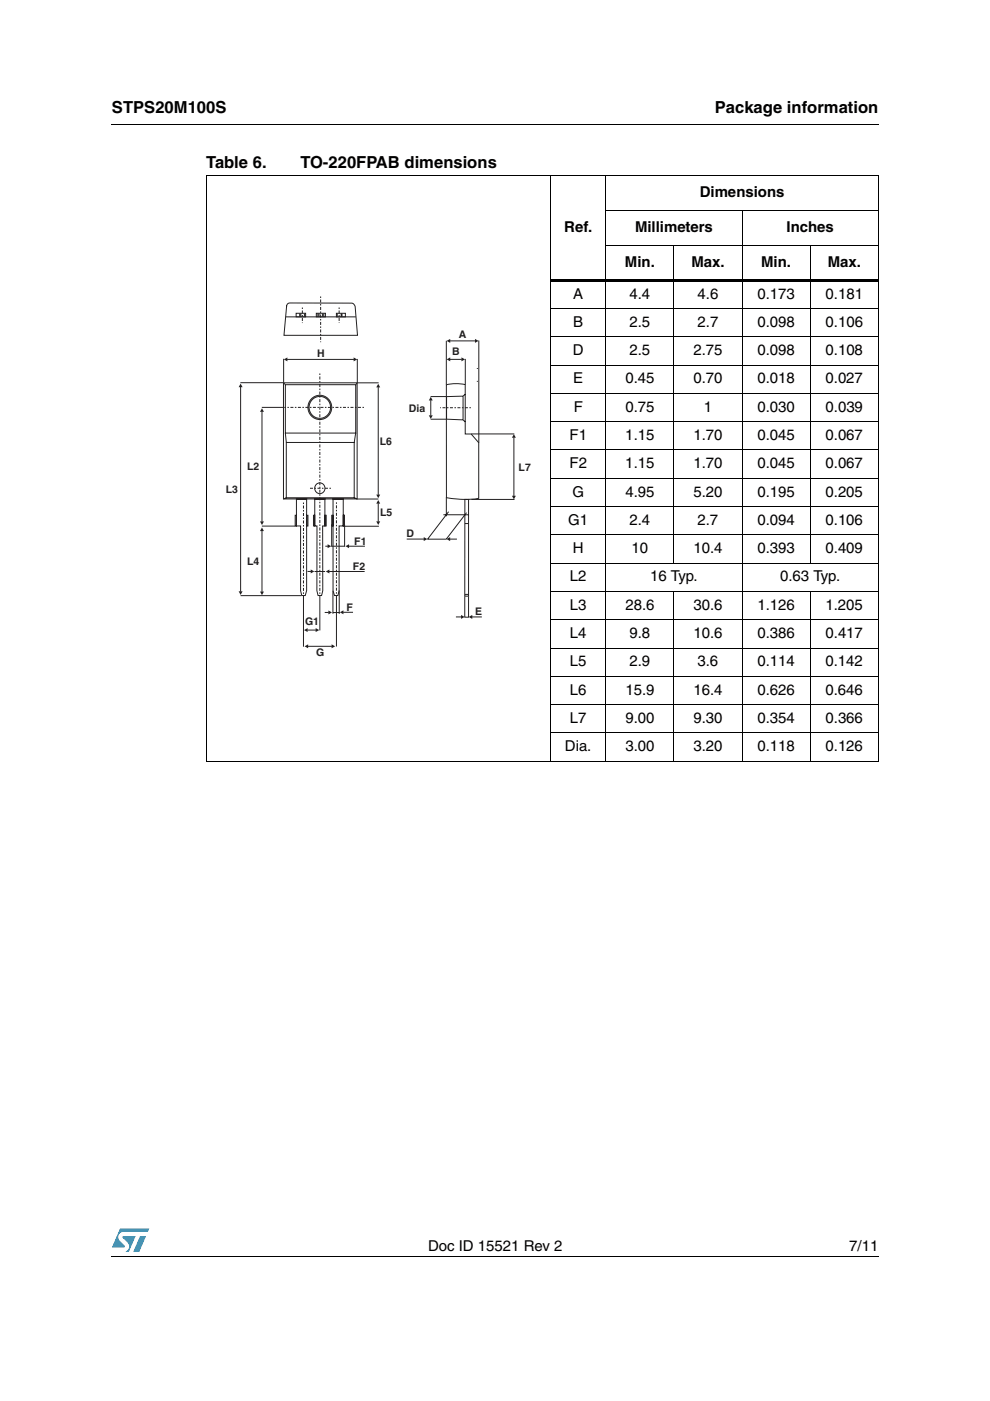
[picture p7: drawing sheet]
<svg xmlns="http://www.w3.org/2000/svg" width="210mm" height="297mm" viewBox="0 0 210 297" stroke-linecap="round" stroke-linejoin="round" font-family="sans-serif">
<g fill="#0099d8">
<path d="M29.7 262.1h1.3l-1.5 3.3h-1.2z"/>
<path d="M25.5 260.5h6.2l-.4 .7h-5.1a1.13 1.13 0 0 0-1.1 .7 1.13 1.13 0 0 0 .3 1.2l1.1 1-.1 .3-2.7 .1z"/>
<path d="M26 262.1h2.8l-1.5 3.3h-.7a1.18 1.18 0 0 0 .5-1.9l-1.1-1.1z"/>
</g>
<path d="M23.6 26.2l.1 .2zM116.7 59.2h69.6v.5h-69.6zM23.6 266.3l.1 .1z" fill="#000"/>
<g fill="none" stroke="#000" stroke-width=".21">
<path d="M23.7 26.3h162.6M43.6 37.2h142.7M43.7 37.3v124M116.8 37.1v124.4M128.4 37.1v124.4M186.2 37.3v124M128.4 44.6h57.9M128.4 52h57.9M142.9 51.9v67.6M157.3 44.5v117M171.8 51.9v67.6M116.7 65.4h69.6"/>
<path d="M116.7 71.4h69.6M116.7 77.4h69.6M116.7 83.4h69.6M116.7 89.4h69.6M116.7 95.4h69.6M116.7 101.4h69.6M116.7 107.4h69.6M116.7 113.4h69.6M116.7 119.4h69.6M116.7 125.4h69.6M116.7 131.4h69.6M116.7 137.4h69.6"/>
<path d="M142.9 125.3v36.2M171.8 125.3v36.2M116.7 143.4h69.6M116.7 149.4h69.6M116.7 155.4h69.6M43.6 161.4h142.7M23.7 266.3h162.6"/>
</g>
<path d="M47.9 62.7h64.7v77h-64.7z" fill="#fff"/>
<g fill="none" stroke="#231f20" stroke-width=".21">
<path d="M60.1 76.1v5M60.6 67.2h14.9M61 64.4l.4-.2 13.2 .1a.9 .9 0 0 1 .7 .7l.5 6.1h-15.6l.6-6.2zM62.8 66.4h2v.8h-2zM63.5 66.5v.7M63.8 66.4v.7M64.5 66.4v.7M67.1 66.4h1.9v.8h-1.9zM67.4 66.4v.7M67.6 66.4v.7M68.4 66.4v.7M68.7 66.5v.7"/>
<path d="M71.3 66.4h1.9v.8h-1.9zM71.5 66.5v.7M72.3 66.5v.7M72.5 66.5v.7M75.8 76.1v5.1h4.5M51 81.1h9.1M55.5 86.4h4.6M60.1 81.2h15.6v24.6h-15.6zM60.1 81.2l.4 .3M60.5 91.9l.2 1.9M60.5 81.6h14.9v10.2h-14.9zM60.7 93.8h14.4v11.7h-14.4z"/>
<path d="M75.4 91.8l-.3 2M75.7 81.2l-.3 .4M55.5 111.5h7.2M60.7 105.5l-.6 .3M62.6 109.3h.3v2.2h-.3zM62.9 105.8h2.1v19.4l-.3 1.1h-.7l-.3-1.1v-13.7h-.8zM65 109.3h.3v2.2h-.3zM66.5 109.3h.2v2.2h-.2zM66.7 105.8h2.2v5.7h-.5v13.7l-.2 1.1h-.8l-.2-1.1v-13.7h-.5zM68.9 109.3h.3v2.2h-.3zM69 115.8h.5M70.3 115.8h2.8"/>
<path d="M70.3 111.2v4.7M70.3 109.3h.3v2.2h-.3zM70.6 105.8h2.2v5.7h-.9v13.7l-.3 1.1h-.7l-.3-1.1zM72.7 111.6h7.6M72.8 109.2h.2v2.3h-.2zM73.1 111.2v4.7M75.1 105.5l.6 .3M75.6 105.8h4.6M51 126.3h12.9M64.3 126.3v10.8M67.8 126.2v7.5M71.3 126.3v10.8"/>
<circle cx="67.8" cy="86.4" r="2.55"/>
<circle cx="67.8" cy="86.4" r="2.3"/>
<circle cx="67.8" cy="103.6" r="1.12"/>
</g>
<path d="M64.1 65.2v3.3M67.8 79.2v47.1M68 62.9v9.7M71.9 65.2v3.3M77.2 86.4h-16.9M64.3 106.5v19.8M70.2 103.5h-4.7M71.3 106.5v19.8" fill="none" stroke="#231f20" stroke-width=".21" stroke-dasharray=".3 .3 .6 .3" stroke-linecap="butt"/>
<path d="M69.5 115.4l.7 .4-.7 .4z" fill="#231f20"/>
<path d="M68.9 129.9h.8" fill="none" stroke="#231f20" stroke-width=".21"/>
<path d="M69.6 129.4l.8 .5-.8 .4z" fill="#231f20"/>
<path d="M73.9 115.8h3.5" fill="none" stroke="#231f20" stroke-width=".21"/>
<path d="M73.2 115.8l.8-.4v.8z" fill="#231f20"/>
<path d="M72.8 129.8h2" fill="none" stroke="#231f20" stroke-width=".21"/>
<path d="M72.1 129.8l.7-.4v.8z" fill="#231f20"/>
<path d="M65.2 133.6h1.8M70.6 125.3v4.8M71.9 125.2v5M71.9 129.9h-1.3" fill="none" stroke="#231f20" stroke-width=".21"/>
<g fill="#231f20">
<path d="M64.5 133.6l.7-.4v.8z"/>
<path d="M66.9 133.2l.8 .4-.8 .4z"/>
</g>
<path d="M65.3 137h5.1" fill="none" stroke="#231f20" stroke-width=".21"/>
<g fill="#231f20">
<path d="M64.6 137l.7-.4v.8z"/>
<path d="M70.3 136.6l.8 .4-.8 .4z"/>
</g>
<path d="M51 82v43.4" fill="none" stroke="#231f20" stroke-width=".21"/>
<g fill="#231f20">
<path d="M51 81.3l.4 .8h-.8z"/>
<path d="M50.6 125.4h.8l-.4 .7z"/>
</g>
<path d="M55.5 87.3v23.3" fill="none" stroke="#231f20" stroke-width=".21"/>
<g fill="#231f20">
<path d="M55.5 86.6l.5 .7h-.9z"/>
<path d="M55.1 110.6h.9l-.5 .7z"/>
</g>
<path d="M80.2 82.1v22.8" fill="none" stroke="#231f20" stroke-width=".21"/>
<g fill="#231f20">
<path d="M80.2 81.4l.4 .7h-.8z"/>
<path d="M79.8 104.9h.8l-.4 .7z"/>
</g>
<path d="M55.5 112.5v13" fill="none" stroke="#231f20" stroke-width=".21"/>
<g fill="#231f20">
<path d="M55.5 111.8l.5 .8h-.9z"/>
<path d="M55.1 125.4h.9l-.5 .8z"/>
</g>
<path d="M80.2 106.7v3.9" fill="none" stroke="#231f20" stroke-width=".21"/>
<g fill="#231f20">
<path d="M80.2 106l.4 .8h-.8z"/>
<path d="M79.8 110.5h.8l-.4 .8z"/>
</g>
<path d="M60.9 76.2h14.1" fill="none" stroke="#231f20" stroke-width=".21"/>
<g fill="#231f20">
<path d="M60.2 76.2l.7-.4v.8z"/>
<path d="M75 75.8l.7 .4-.7 .4z"/>
</g>
<g fill="none" stroke="#231f20" stroke-width=".21">
<path d="M101.1 78.1h.1M91.3 84.1h3.3M91.3 88.9h3.3M91.3 84.8v3.3M94.6 81.6l1.8-.3 2.2 .2v10.5h1.3l1.6 1.9v11.8l-3.1 .2-3.7-.4zM94.7 84.1l3.5-.1v5l-3.5-.1zM98.2 89.1l.4 .4M98.6 83.6l-.4 .4M101.1 80.9h.1M98.5 109.1h.8M98.6 105.9h.7v20.5h-.8zM98.6 111h.7"/>
<path d="M98.6 126h.8"/>
</g>
<path d="M99.8 86.4h-6.5" fill="none" stroke="#231f20" stroke-width=".21" stroke-dasharray=".3 .3 .6 .3" stroke-linecap="butt"/>
<g fill="#231f20">
<path d="M91.3 84.1l.5 .8h-.9z"/>
<path d="M90.9 88.1h.9l-.5 .7z"/>
</g>
<path d="M94.6 72.3v9.2M95.4 76.2h2.5M98.7 76.1v5.4M101.5 72.2v21.7" fill="none" stroke="#231f20" stroke-width=".21"/>
<g fill="#231f20">
<path d="M94.7 76.2l.8-.4v.8z"/>
<path d="M97.8 75.8l.8 .4-.8 .4z"/>
</g>
<path d="M95.4 72.3h5.4" fill="none" stroke="#231f20" stroke-width=".21"/>
<g fill="#231f20">
<path d="M94.7 72.3l.8-.4v.8z"/>
<path d="M100.7 71.9l.8 .4-.8 .4z"/>
</g>
<path d="M99.9 92h9.1M109 92.7v12.5M99.9 105.9h9.2" fill="none" stroke="#231f20" stroke-width=".21"/>
<g fill="#231f20">
<path d="M109 92l.4 .8h-.9z"/>
<path d="M108.5 105.1h.9l-.4 .8z"/>
</g>
<path d="M86.2 114.3h3.7M94 109.1h4.5M94.6 105.4v4.1M95.1 108.5l-4.5 5.8h4M98.9 108.7l-4.3 5.6" fill="none" stroke="#231f20" stroke-width=".21"/>
<path d="M89.8 113.9l.8 .4-.8 .4z" fill="#231f20"/>
<path d="M95.4 114.3h1.5" fill="none" stroke="#231f20" stroke-width=".21"/>
<path d="M94.7 114.3l.7-.4v.8z" fill="#231f20"/>
<path d="M96.7 130.8h1.1M99.3 126.4v4.5h-.8v-4.5" fill="none" stroke="#231f20" stroke-width=".21"/>
<path d="M97.8 130.4l.7 .4-.7 .4z" fill="#231f20"/>
<path d="M100.1 130.8h2.1" fill="none" stroke="#231f20" stroke-width=".21"/>
<path d="M99.4 130.8l.7-.4v.8z" fill="#231f20"/>
<path d="M66.7 121.2h2.2M69.8 121.2h7.5" fill="none" stroke="#231f20" stroke-width=".21"/>
<path d="M69.1 121.2l.7-.5v.9z" fill="#231f20"/>
<path d="M65.2 121.2h.7" fill="none" stroke="#231f20" stroke-width=".21"/>
<path d="M65.9 120.7l.7 .5-.7 .4z" fill="#231f20"/>
<g font-size="3.5">
<text x="23.7" y="23.9">STPS20M100S</text>
<text x="151.6" y="23.9">Package information</text>
<text x="43.7" y="35.7">Table 6.</text>
<text x="63.7" y="35.7">TO-220FPAB dimensions</text>
</g>
<g font-size="3.2">
<text x="148.4" y="41.8">Dimensions</text>
<text x="119.6" y="49.2">Ref.</text>
<text x="134.6" y="49.2">Millimeters</text>
<text x="166.8" y="49.2">Inches</text>
<text x="132.5" y="56.6">Min.</text>
<text x="146.6" y="56.6">Max.</text>
<text x="161.4" y="56.6">Min.</text>
<text x="175.5" y="56.6">Max.</text>
<text x="121.5" y="63.3">A</text>
<text x="133.5" y="63.3">4.4</text>
<text x="147.9" y="63.3">4.6</text>
<text x="160.6" y="63.3">0.173</text>
<text x="175" y="63.3">0.181</text>
<text x="121.5" y="69.3">B</text>
<text x="133.5" y="69.3">2.5</text>
<text x="147.9" y="69.3">2.7</text>
<text x="160.6" y="69.3">0.098</text>
<text x="175" y="69.3">0.106</text>
<text x="121.5" y="75.3">D</text>
<text x="133.5" y="75.3">2.5</text>
<text x="147" y="75.3">2.75</text>
<text x="160.6" y="75.3">0.098</text>
<text x="175" y="75.3">0.108</text>
<text x="121.5" y="81.3">E</text>
<text x="132.6" y="81.3">0.45</text>
<text x="147" y="81.3">0.70</text>
<text x="160.6" y="81.3">0.018</text>
<text x="175" y="81.3">0.027</text>
<text x="121.6" y="87.3">F</text>
<text x="132.6" y="87.3">0.75</text>
<text x="149.2" y="87.3">1</text>
<text x="160.6" y="87.3">0.030</text>
<text x="175.1" y="87.3">0.039</text>
<text x="120.8" y="93.3">F1</text>
<text x="132.6" y="93.3">1.15</text>
<text x="147" y="93.3">1.70</text>
<text x="160.6" y="93.3">0.045</text>
<text x="175" y="93.3">0.067</text>
<text x="120.8" y="99.3">F2</text>
<text x="132.6" y="99.3">1.15</text>
<text x="147" y="99.3">1.70</text>
<text x="160.6" y="99.3">0.045</text>
<text x="175" y="99.3">0.067</text>
<text x="121.4" y="105.3">G</text>
<text x="132.6" y="105.3">4.95</text>
<text x="147" y="105.3">5.20</text>
<text x="160.6" y="105.3">0.195</text>
<text x="175" y="105.3">0.205</text>
<text x="120.5" y="111.3">G1</text>
<text x="133.4" y="111.3">2.4</text>
<text x="147.9" y="111.3">2.7</text>
<text x="160.6" y="111.3">0.094</text>
<text x="175" y="111.3">0.106</text>
<text x="121.5" y="117.3">H</text>
<text x="133.9" y="117.3">10</text>
<text x="147" y="117.3">10.4</text>
<text x="160.6" y="117.3">0.393</text>
<text x="175" y="117.3">0.409</text>
<text x="120.8" y="123.3">L2</text>
<text x="137.9" y="123.3">16 Typ.</text>
<text x="165.4" y="123.3">0.63 Typ.</text>
<text x="120.8" y="129.3">L3</text>
<text x="132.6" y="129.3">28.6</text>
<text x="147" y="129.3">30.6</text>
<text x="160.6" y="129.3">1.126</text>
<text x="175" y="129.3">1.205</text>
<text x="120.8" y="135.3">L4</text>
<text x="133.5" y="135.3">9.8</text>
<text x="147" y="135.3">10.6</text>
<text x="160.6" y="135.3">0.386</text>
<text x="175" y="135.3">0.417</text>
<text x="120.8" y="141.3">L5</text>
<text x="133.5" y="141.3">2.9</text>
<text x="147.9" y="141.3">3.6</text>
<text x="160.6" y="141.3">0.114</text>
<text x="175" y="141.3">0.142</text>
<text x="120.8" y="147.3">L6</text>
<text x="132.6" y="147.3">15.9</text>
<text x="147" y="147.3">16.4</text>
<text x="160.6" y="147.3">0.626</text>
<text x="175" y="147.3">0.646</text>
<text x="120.8" y="153.3">L7</text>
<text x="132.6" y="153.3">9.00</text>
<text x="147" y="153.3">9.30</text>
<text x="160.6" y="153.3">0.354</text>
<text x="175" y="153.3">0.366</text>
<text x="119.8" y="159.3">Dia.</text>
<text x="132.6" y="159.3">3.00</text>
<text x="147" y="159.3">3.20</text>
<text x="160.6" y="159.3">0.118</text>
<text x="175" y="159.3">0.126</text>
<text x="90.8" y="265.1">Doc ID 15521 Rev 2</text>
<text x="180.1" y="265.1">7/11</text>
</g>
<g font-size="2.2" fill="#231f20">
<text x="97.3" y="71.7">A</text>
<text x="67.2" y="75.8">H</text>
<text x="95.9" y="75.3">B</text>
<text x="86.7" y="87.3">Dia</text>
<text x="80.5" y="94.3">L6</text>
<text x="52.4" y="99.7">L2</text>
<text x="110" y="99.8">L7</text>
<text x="47.9" y="104.5">L3</text>
<text x="80.6" y="109.4">L5</text>
<text x="86.2" y="113.9">D</text>
<text x="52.4" y="119.8">L4</text>
<text x="75.1" y="115.5">F1</text>
<text x="74.8" y="120.9">F2</text>
<text x="73.5" y="129.5">F</text>
<text x="100.7" y="130.3">E</text>
<text x="64.7" y="132.5">G1</text>
<text x="67" y="139.1">G</text>
</g>
</svg>
